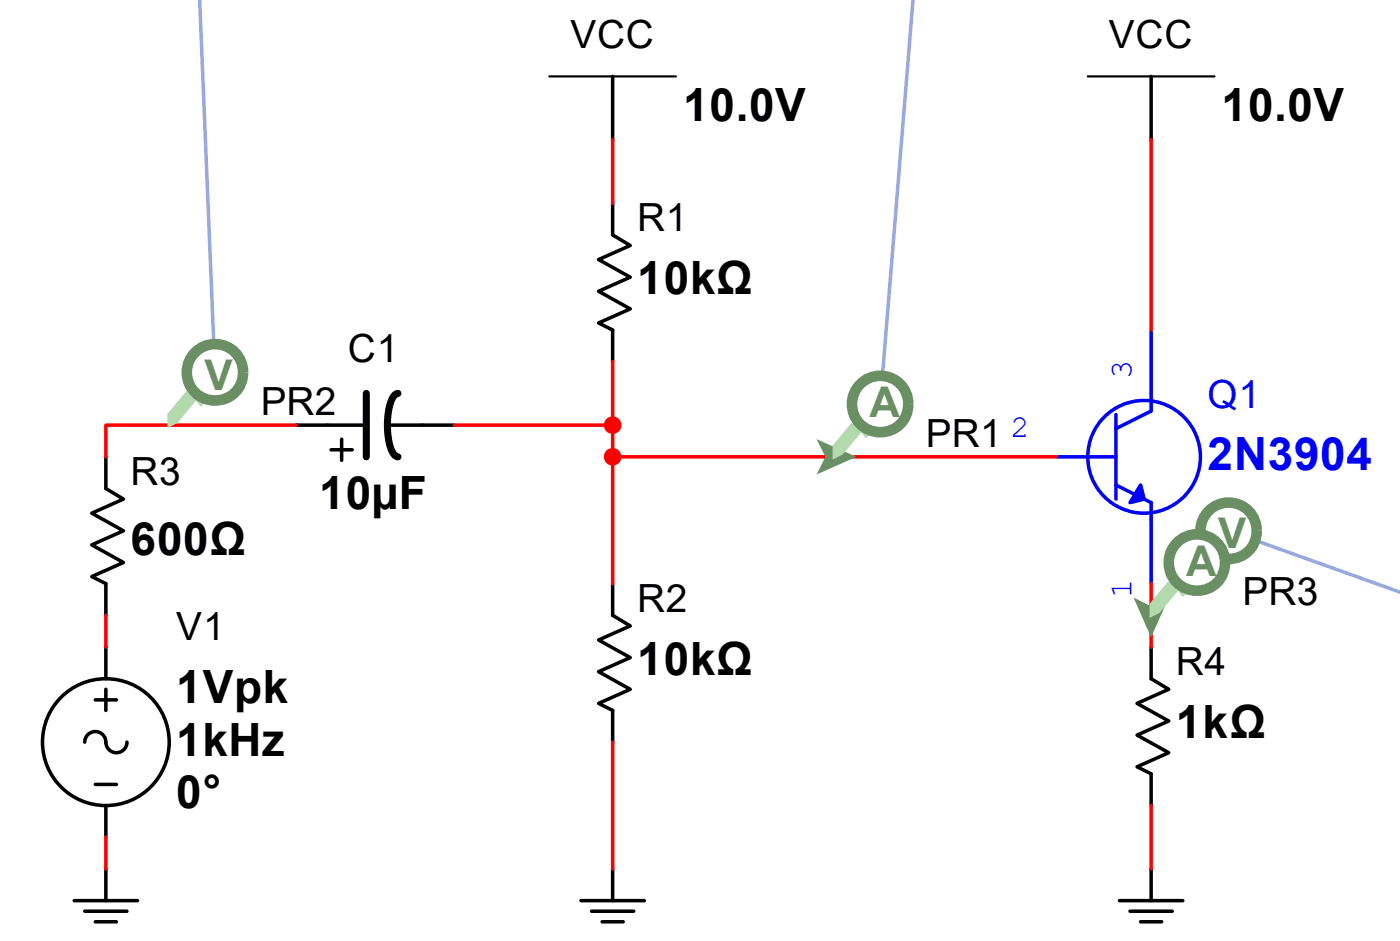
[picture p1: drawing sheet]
<svg xmlns="http://www.w3.org/2000/svg" width="84mm" height="57mm" viewBox="0 0 84 57" stroke-linecap="round" stroke-linejoin="round" font-family="sans-serif">
<g fill="none" stroke="#000" stroke-width=".21">
<path d="M36.8 12.2v1.9l1.1 .7-1.9 .8 1.9 1.1-1.9 .8 1.9 1.1-1.9 .8 .8 .4v1.9M36.8 4.6v3.8M69.2 4.6v3.8M6.4 27.5v1.9l1 .6-1.9 .8 1.9 1.1-1.9 .8 1.9 1.1-1.9 .8 .9 .5v1.9M6.4 38.9v1.9M17.8 25.5h4.2M19.9 27h1.3M20.5 26.4v1.3M23.3 25.5h4M36.8 35.1v1.9l1.1 .6-1.9 .9 1.9 1-1.9 .9 1.9 1-1.9 .9 .8 .4v1.9M69.2 38.9v1.9l1.1 .6-1.9 .9 1.9 1-1.9 .9 1.9 1-1.9 .9 .8 .4v1.9M4.5 54.1h3.8"/>
<path d="M5.1 44.6a.64 .64 0 0 1 .6-.6 .64 .64 0 0 1 .7 .6 .64 .64 0 0 0 .6 .6 .64 .64 0 0 0 .6-.6M5.1 54.8h2.5M5.7 55.4h1.3M5.7 42.1h1.3M5.7 47.1h1.3M6.4 41.4v1.3M6.4 48.4v1.9M6.4 52.2v1.9M34.9 54.1h3.9M35.6 54.8h2.5M36.2 55.4h1.3M36.8 52.2v1.9"/>
<path d="M67.3 54.1h3.8M68 54.8h2.5M68.6 55.4h1.3M69.2 52.2v1.9"/>
<circle cx="6.4" cy="44.6" r="3.8"/>
</g>
<path d="M22 23.6v3.9M23.9 23.6a1.36 1.36 0 0 0-.6 1.3 3.9 3.9 0 0 0 .4 2.5l.2 .1" fill="none" stroke="#000" stroke-width=".42"/>
<path d="M33 4.6h7.7M65.4 4.6h7.6" fill="none" stroke="#000" stroke-width=".13"/>
<g fill="none" stroke="#00f" stroke-width=".21">
<path d="M65.4 27.5h1.7M67.1 24.9v5.1M67.1 29.1l2.1 1.1v1.1M69.2 23.6v1.1l-2.1 1.1"/>
<circle cx="68.8" cy="27.5" r="3.4"/>
</g>
<path d="M68.6 29.1l.2 .9-.8 .2z" fill="#00f" stroke="#00f" stroke-width=".21"/>
<path d="M69.2 19.8v3.8" fill="none" stroke="#00f" stroke-width=".21"/>
<path d="M63.5 27.5h1.9" fill="none" stroke="#00f" stroke-width=".21"/>
<path d="M69.2 31.3v3.8" fill="none" stroke="#00f" stroke-width=".21"/>
<path d="M36.8 8.4v3.8M69.2 8.4v11.4M6.4 37v1.9M17.8 25.5h-11.4v2M27.3 25.5h9.5M36.8 21.7v13.4M36.8 27.5h26.7M69.2 35.1v3.8M6.4 50.3v1.9M36.8 44.6v7.6M69.2 48.4v3.8" fill="none" stroke="#f00" stroke-width=".21"/>
<g fill="#f00" stroke="#f00" stroke-width=".21">
<circle cx="36.8" cy="25.5" r=".42"/>
<circle cx="36.8" cy="27.5" r=".42"/>
</g>
<path d="M12 -.1l.9 22.5" fill="none" stroke="#96aae1" stroke-width=".21"/>
<path d="M11.2 23.6l.5 .5-1.1 1.2-.4 .2v-.6z" fill-rule="evenodd" fill="#b3daac"/>
<path d="M11.2 23.6l.5 .5-1.1 1.2-.4 .2v-.6z" fill="none" stroke="#b3daac" stroke-width=".21"/>
<path d="M11.2 23.2h.2l.9 .9-.2 .2z" fill-rule="evenodd" fill="#b3daac"/>
<path d="M11.2 23.2h.2l.9 .9-.2 .2z" fill="none" stroke="#b3daac" stroke-width=".21"/>
<circle cx="12.9" cy="22.4" r="1.7" fill="#fff"/>
<circle cx="12.9" cy="22.4" r="1.7" fill="none" stroke="#698f63" stroke-width=".64" stroke-linecap="butt"/>
<path d="M54.9 -.1l-2 24.4" fill="none" stroke="#96aae1" stroke-width=".21"/>
<path d="M49.3 26.6l1.9 .9-1.9 .8 .5-.8z" fill-rule="evenodd" fill="#698f63"/>
<path d="M49.3 26.6l1.9 .9-1.9 .8 .5-.8z" fill="none" stroke="#698f63" stroke-width=".21"/>
<path d="M51.2 25.5l.5 .5-1.1 1.2-.4 .3v-.7z" fill-rule="evenodd" fill="#b3daac"/>
<path d="M51.2 25.5l.5 .5-1.1 1.2-.4 .3v-.7z" fill="none" stroke="#b3daac" stroke-width=".21"/>
<path d="M51.2 25.1h.3l.8 .9-.2 .2z" fill-rule="evenodd" fill="#b3daac"/>
<path d="M51.2 25.1h.3l.8 .9-.2 .2z" fill="none" stroke="#b3daac" stroke-width=".21"/>
<circle cx="52.9" cy="24.3" r="1.7" fill="#fff"/>
<circle cx="52.9" cy="24.3" r="1.7" fill="none" stroke="#698f63" stroke-width=".64" stroke-linecap="butt"/>
<path d="M73.9 31.9l10.3 3.7" fill="none" stroke="#96aae1" stroke-width=".21"/>
<path d="M68.4 36.1l.8 .5 .9-.5-.9 1.9z" fill-rule="evenodd" fill="#698f63"/>
<path d="M68.4 36.1l.8 .5 .9-.5-.9 1.9z" fill="none" stroke="#698f63" stroke-width=".21"/>
<path d="M70.3 35.1l.4 .4-1 1.3-.5 .2v-.7z" fill-rule="evenodd" fill="#b3daac"/>
<path d="M70.3 35.1l.4 .4-1 1.3-.5 .2v-.7z" fill="none" stroke="#b3daac" stroke-width=".21"/>
<path d="M70.3 34.6h.2l.8 .9-.2 .2z" fill-rule="evenodd" fill="#b3daac"/>
<path d="M70.3 34.6h.2l.8 .9-.2 .2z" fill="none" stroke="#b3daac" stroke-width=".21"/>
<circle cx="73.9" cy="31.9" r="1.7" fill="#fff"/>
<circle cx="73.9" cy="31.9" r="1.7" fill="none" stroke="#698f63" stroke-width=".64" stroke-linecap="butt"/>
<circle cx="72" cy="33.8" r="1.7" fill="#fff"/>
<circle cx="72" cy="33.8" r="1.7" fill="none" stroke="#698f63" stroke-width=".64" stroke-linecap="butt"/>
<g font-size="2.8">
<text x="41.1" y="7.3">10.0V</text>
<text x="73.5" y="7.3">10.0V</text>
<text x="38.3" y="17.7">10kΩ</text>
<text x="7.8" y="33.3">600Ω</text>
<text x="19.2" y="30.6">10µF</text>
<text x="38.3" y="40.5">10kΩ</text>
<text x="10.6" y="42.2">1Vpk</text>
<text x="10.6" y="45.4">1kHz</text>
<text x="70.7" y="44.3">1kΩ</text>
<text x="10.6" y="48.5">0°</text>
</g>
<text font-size="2.8" fill="#00f" x="72.6" y="28.3">2N3904</text>
<g font-size="2.5" fill="#698f63">
<text x="12.3" y="23.4">V</text>
<text x="52.3" y="25.1">A</text>
<text x="71.3" y="34.6">A</text>
<text x="73.3" y="33">V</text>
</g>
<g font-size="2.3">
<text x="34.3" y="2.9">VCC</text>
<text x="66.7" y="2.9">VCC</text>
<text x="38.3" y="13.9">R1</text>
<text x="20.9" y="21.7">C1</text>
<text x="7.8" y="29.1">R3</text>
<text x="15.7" y="25">PR2</text>
<text x="55.7" y="26.9">PR1</text>
<text x="10.6" y="38.5">V1</text>
<text x="38.3" y="36.8">R2</text>
<text x="70.7" y="40.6">R4</text>
<text x="74.7" y="36.4">PR3</text>
</g>
<text font-size="2.3" fill="#00f" x="72.6" y="24.5">Q1</text>
<g font-size="1.9" fill="#00f">
<text x="68" y="22.8" transform="rotate(-90 68 22.8)">3</text>
<text x="60.8" y="26.3">2</text>
<text x="68" y="35.9" transform="rotate(-90 68 35.9)">1</text>
</g>
</svg>
